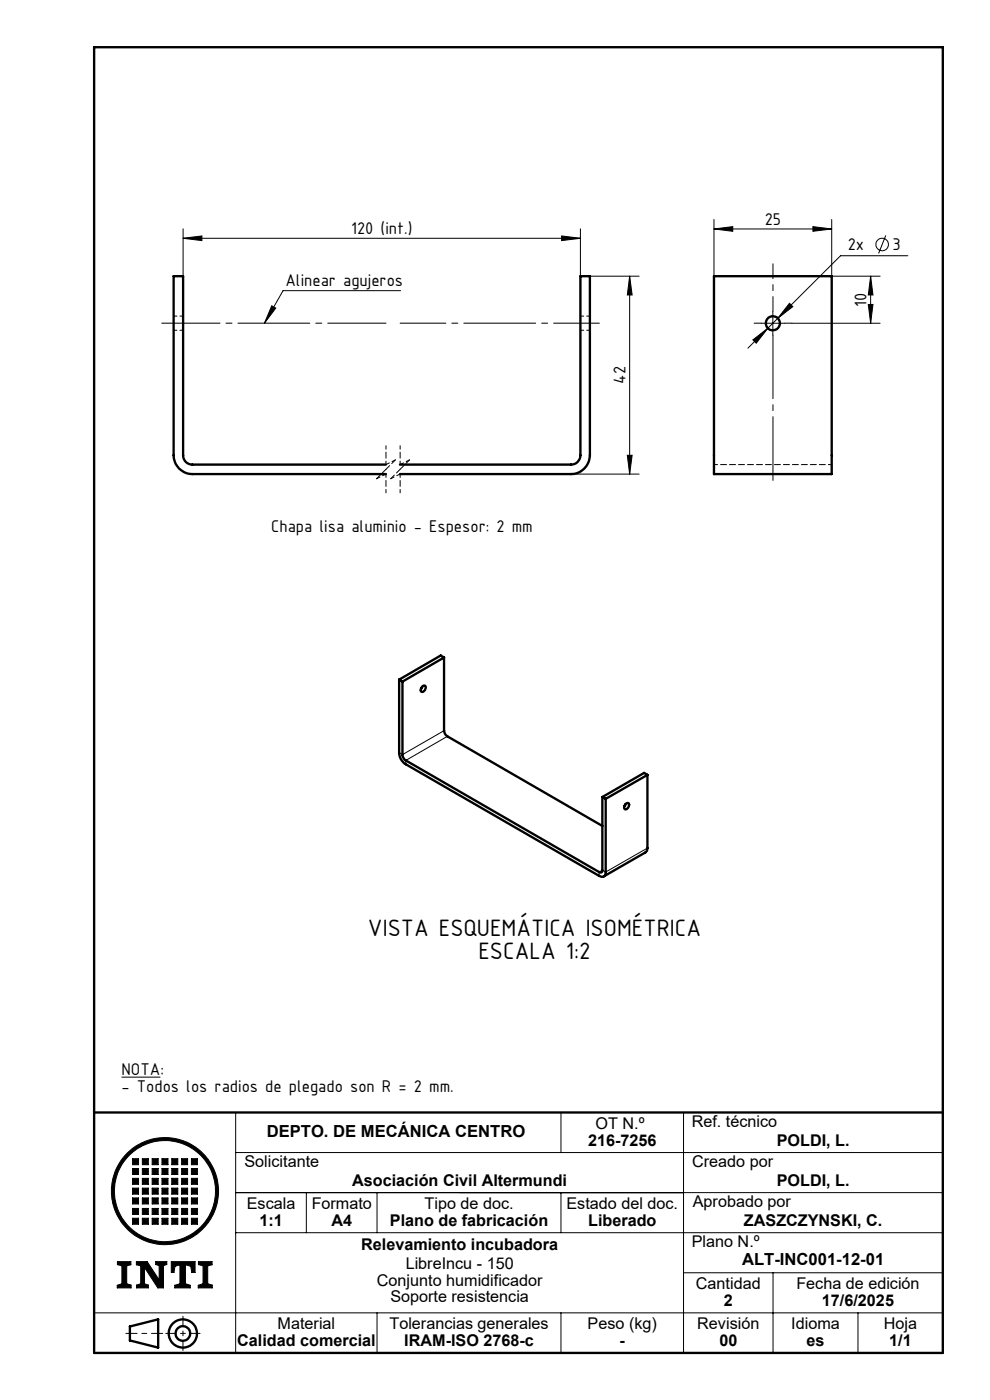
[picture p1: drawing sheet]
<svg xmlns="http://www.w3.org/2000/svg" width="210mm" height="297mm" viewBox="0 0 210 297" stroke-linecap="round" stroke-linejoin="round" font-family="sans-serif">
<g fill="none" stroke="#000" stroke-width=".21">
<path d="M38.8 50.5l4-.4v.9zM38.8 48.5v10.1M38.8 50.5h84.3M119.1 50.1l4 .4-4 .5zM123.1 48.5v10.1M125.1 58.6h10.5M133.6 58.6l.5 4h-1zM133.6 58.6v42M151.4 48.6l4-.5v1zM151.4 46.6v12M151.4 48.6h25M172.4 48.1l4 .5-4 .5z"/>
<path d="M176.4 46.6v12h10.3M184.7 58.6l.5 4h-1zM184.7 58.6v10M187.9 49.9l-1.5 3.9M192.6 54.3h-14.3l-19.7 19.6M57.6 64.9l.9 .5-2.4 3.2zM85 61.7h-25l-3.9 6.9M159.7 72.1l3.2-2.5-2.5 3.2zM161.4 68.6h5M163.9 66.1v5M167.5 64.3l.7 .7-3.2 2.5zM168 68.6h18.7"/>
<path d="M184.2 64.6h1l-.5 4zM133.1 96.6h1l-.5 4zM121.1 100.6h14.5M94.2 155l-8.8 5.1-.7-.4M94.9 156.2l-8.8 5.1v.8M137.3 179.9l-8.8 5.1-.7-.4-.7 .4v.8M20 236v51M25.8 228.5h8.2M50 236v51M119 236v8.5M149.2 236h-4.2v51M28.1 245.8h1.3v1.3h-1.3z"/>
<path d="M28.1 247.9h1.3v1.3h-1.3zM28.1 250h1.3v1.2h-1.3zM28.1 252.1h1.3v1.2h-1.3zM28.1 254.1h1.3v1.3h-1.3zM28.1 256.4h1.3v1.2h-1.3zM28.1 258.4h1.3v1.3h-1.3zM30.2 245.8h1.3v1.3h-1.3zM30.2 247.9h1.3v1.3h-1.3zM30.2 250h1.3v1.2h-1.3zM30.2 252.1h1.3v1.2h-1.3zM30.2 254.1h1.3v1.3h-1.3zM30.2 256.4h1.3v1.2h-1.3z"/>
<path d="M30.2 258.4h1.3v1.3h-1.3zM32.3 245.8h1.2v1.3h-1.2zM32.3 247.9h1.2v1.3h-1.2zM32.3 250h1.2v1.2h-1.2zM32.3 252.1h1.2v1.2h-1.2zM32.3 254.1h1.2v1.3h-1.2zM32.3 256.4h1.2v1.2h-1.2zM32.3 258.4h1.2v1.3h-1.2zM34.4 245.8h1.2v1.3h-1.2zM34.4 247.9h1.2v1.3h-1.2zM34.4 250h1.2v1.2h-1.2zM34.4 252.1h1.2v1.2h-1.2z"/>
<path d="M34.4 254.1h1.2v1.3h-1.2zM34.4 256.4h1.2v1.2h-1.2zM34.4 258.4h1.2v1.3h-1.2zM36.4 245.8h1.3v1.3h-1.3zM36.4 247.9h1.3v1.3h-1.3zM36.4 250h1.3v1.2h-1.3zM36.4 252.1h1.3v1.2h-1.3zM36.4 254.1h1.3v1.3h-1.3zM36.4 256.4h1.3v1.2h-1.3zM36.4 258.4h1.3v1.3h-1.3zM38.5 245.8h1.3v1.3h-1.3zM38.5 247.9h1.3v1.3h-1.3z"/>
<path d="M38.5 250h1.3v1.2h-1.3zM38.5 252.1h1.3v1.2h-1.3zM38.5 254.1h1.3v1.3h-1.3zM38.5 256.4h1.3v1.2h-1.3zM38.5 258.4h1.3v1.3h-1.3zM40.6 245.8h1.3v1.3h-1.3zM40.6 247.9h1.3v1.3h-1.3zM40.6 250h1.3v1.2h-1.3zM40.6 252.1h1.3v1.2h-1.3zM40.6 254.1h1.3v1.3h-1.3zM40.6 256.4h1.3v1.2h-1.3zM40.6 258.4h1.3v1.3h-1.3z"/>
<path d="M50 253h150M50 244.5h150M65 253v8.5M80 253v8.5M119 253v8.5M20 278.5h180M24.9 267.6h2.9v.7l-.9 .2v3.8l.9 .3v.6h-2.9v-.5l1-.4v-3.8l-1-.2zM28.9 267.6h2.3l2.6 3.9v-3l-.8-.3v-.6h2.4v.6l-.7 .3v4.7h-1.2l-2.8-4.3v3.4l.8 .3v.6h-2.5v-.6l.8-.3v-3.8l-.9-.2zM36.3 267.6h5.1v2.3h-.7l-.2-1.3-1.2-.3v4l1.1 .4v.5h-3.3v-.5l1.1-.4v-4l-1.1 .3-.2 1.3h-.6zM42.1 267.6h2.9v.7l-.9 .2v3.8l.9 .3v.6h-2.9v-.5l1-.4v-3.8l-1-.2zM50 261.5h150M80 278.5v8.5"/>
<path d="M119 278.5v8.5M145 270h55M164 270v17M182 278.5v8.5"/>
<circle cx="187.1" cy="51.9" r="1.33"/>
<circle cx="35" cy="252.7" r="11.4"/>
<circle cx="35" cy="252.7" r="10.7"/>
</g>
<g fill="none" stroke="#000" stroke-width=".5">
<path d="M20 10h180v277h-180zM151.4 58.6h25v42h-25zM81.8 98.6h-41a1.93 1.93 0 0 1-2-2v-38h-2v38a4 4 0 0 0 4 4h41M84.8 98.6h36.3a1.99 1.99 0 0 0 2-2v-38h2v38a4 4 0 0 1-4 4h-36.3M94.2 139.5v15.5a1.47 1.47 0 0 0 .7 1.2l32.9 19M94.2 139.5l-8.8 5.1M94.2 139.5l-.7-.4-8.8 5.1M84.7 144.2v15.5a2.97 2.97 0 0 0 1.4 2.4l41 23.7a.85 .85 0 0 0 1 .1 .85 .85 0 0 0 .4-.9v-15.5M84.7 144.2l.7 .4M85.4 144.6v15.5a1.6 1.6 0 0 0 .7 1.2l41 23.7a.42 .42 0 0 0 .5 .1 .42 .42 0 0 0 .2-.5v-15.5M89.6 145.7l-.3 .4M89.6 145.6a.43 .43 0 0 1 .7 0 .43 .43 0 0 1-.1 .6 .54 .54 0 0 1-.4 .5 .54 .54 0 0 1-.5-.1v-.3z"/>
<path d="M127.8 169.1l.7 .4M132.7 170.6a.43 .43 0 0 1 .6-.2 .43 .43 0 0 1 .1 .7 .59 .59 0 0 1-.3 .5 .59 .59 0 0 1-.7-.1v-.4zM132.7 170.6l-.3 .4M137.3 164.4v15.5l-.1 .6-9.1 5.4M137.3 164.4l-8.8 5.1M137.3 164.4l-.7-.4-8.8 5.1M20 236h180M27.6 281.4l5.9-1.5v6l-5.9-1.5z"/>
<circle cx="164" cy="68.6" r="1.5"/>
<circle cx="38.8" cy="282.9" r="3"/>
<circle cx="38.8" cy="282.9" r="1.55"/>
</g>
<path d="M26.7 282.9h7.8" fill="none" stroke="#000" stroke-width=".21" stroke-dasharray="6.1 1 1 1" stroke-dashoffset="3.7"/>
<path d="M38.8 279.2v7.3M35.2 282.9h7.2" fill="none" stroke="#000" stroke-width=".21" stroke-dasharray="6.1 1 1 1" stroke-dashoffset="4"/>
<g fill="#000">
<path d="M24.9 267.6v.7l1 .2v3.8l-1 .4v.5h2.9v-.6l-.9-.3v-3.8l.9-.2v-.7zM36.3 267.6v2.3h.6l.2-1.3 1.1-.3v4l-1.1 .4v.5h3.3v-.5l-1.1-.4v-4l1.2 .3 .2 1.3h.7v-2.3zM42.1 267.6v.7l1 .2v3.8l-1 .4v.5h2.9v-.6l-.9-.3v-3.8l.9-.2v-.7zM28.1 258.4v1.3h1.3v-1.3zM30.2 258.4v1.3h1.3v-1.3zM32.3 258.4v1.3h1.2v-1.3zM34.4 258.4v1.3h1.2v-1.3zM36.4 258.4v1.3h1.3v-1.3zM38.5 258.4v1.3h1.3v-1.3zM40.6 258.4v1.3h1.3v-1.3zM40.6 256.4v1.2h1.3v-1.2zM40.6 254.1v1.3h1.3v-1.3zM38.5 254.1v1.3h1.3v-1.3zM38.5 256.4v1.2h1.3v-1.2zM36.4 256.4v1.2h1.3v-1.2zM36.4 254.1v1.3h1.3v-1.3zM34.4 254.1v1.3h1.2v-1.3zM34.4 256.4v1.2h1.2v-1.2zM32.3 256.4v1.2h1.2v-1.2zM32.3 254.1v1.3h1.2v-1.3zM30.2 254.1v1.3h1.3v-1.3zM30.2 256.4v1.2h1.3v-1.2zM28.1 256.4v1.2h1.3v-1.2zM28.1 254.1v1.3h1.3v-1.3zM28.1 252.1v1.2h1.3v-1.2zM30.2 252.1v1.2h1.3v-1.2zM32.3 252.1v1.2h1.2v-1.2zM34.4 252.1v1.2h1.2v-1.2zM36.4 252.1v1.2h1.3v-1.2zM38.5 252.1v1.2h1.3v-1.2zM40.6 252.1v1.2h1.3v-1.2zM40.6 250v1.2h1.3v-1.2zM38.5 250v1.2h1.3v-1.2zM36.4 250v1.2h1.3v-1.2zM34.4 250v1.2h1.2v-1.2zM32.3 250v1.2h1.2v-1.2zM30.2 250v1.2h1.3v-1.2zM28.1 250v1.2h1.3v-1.2zM28.1 247.9v1.3h1.3v-1.3zM30.2 247.9v1.3h1.3v-1.3zM32.3 247.9v1.3h1.2v-1.3zM34.4 247.9v1.3h1.2v-1.3zM36.4 247.9v1.3h1.3v-1.3zM38.5 247.9v1.3h1.3v-1.3zM40.6 247.9v1.3h1.3v-1.3zM40.6 245.8v1.3h1.3v-1.3zM38.5 245.8v1.3h1.3v-1.3zM36.4 245.8v1.3h1.3v-1.3zM34.4 245.8v1.3h1.2v-1.3zM32.3 245.8v1.3h1.2v-1.3zM30.2 245.8v1.3h1.3v-1.3zM28.1 245.8v1.3h1.3v-1.3zM24.3 252.7a10.7 10.7 0 0 1 21.4 0 10.7 10.7 0 0 1-21.4 0zM23.6 252.7a11.4 11.4 0 0 0 22.8 0 11.4 11.4 0 0 0-22.8 0z" fill-rule="evenodd"/>
<path d="M28.9 267.6h2.3l2.6 3.9v-3l-.8-.3v-.6h2.4v.6l-.7 .3v4.7h-1.2l-2.8-4.3v3.4l.8 .3v.6h-2.5v-.6l.8-.3v-3.8l-.9-.2z" fill-rule="evenodd"/>
</g>
<path d="M34.3 68.6h47.6" fill="none" stroke="#000" stroke-width=".21" stroke-dasharray="15.2 1.3 1.3 1.3" stroke-dashoffset="2.9"/>
<path d="M84.9 68.6h42.2" fill="none" stroke="#000" stroke-width=".21" stroke-dasharray="15.2 1.3 1.3 1.3" stroke-dashoffset="5.5"/>
<path d="M164 66.1v-10.1" fill="none" stroke="#000" stroke-width=".21" stroke-dasharray="15.2 1.3 1.3 1.3" stroke-dashoffset="12.1"/>
<path d="M161.5 68.6h-1.5M166.5 68.6h1.5" fill="none" stroke="#000" stroke-width=".21" stroke-dasharray="15.2 1.3 1.3 1.3"/>
<path d="M164 71.1v30.8" fill="none" stroke="#000" stroke-width=".21" stroke-dasharray="15.2 1.3 1.3 1.3" stroke-dashoffset="1.7"/>
<path d="M81.9 94.6v4M81.9 98.6l2-1M84.9 94.6v4M84.9 98.6l2-1M176.5 98.6h-25M79.9 101.6l2-1M81.9 100.6v4M82.9 101.6l2-1M84.9 100.6v4" fill="none" stroke="#000" stroke-width=".21" stroke-dasharray="1.3 .6" stroke-dashoffset=".5"/>
<path d="M81.9 99.6l-2 2M83.9 97.6l-2 2M84.9 99.6l-2 2M86.9 97.6l-2 2" fill="none" stroke="#000" stroke-width=".21" stroke-dasharray="1.3 .6" stroke-dashoffset=".2"/>
<g fill="#000">
<path d="M57.6 64.9l.9 .5-2.4 3.2z"/>
<path d="M38.8 50.5l4-.4v.9zM119.1 50.1l4 .4-4 .5zM159.7 72.1l.7 .7 2.5-3.2zM167.5 64.3l-2.5 3.2 3.2-2.5z"/>
<path d="M133.6 58.6l.5 4h-1zM133.1 96.6h1l-.5 4z"/>
<path d="M172.4 48.1l4 .5-4 .5zM151.4 48.6l4-.5v1z"/>
<path d="M184.2 64.6h1l-.5 4zM184.7 58.6l.5 4h-1z"/>
</g>
<path d="M36.8 70.1h2M38.8 67.1h-2M123.1 70.1h2M125.1 67.1h-2" fill="none" stroke="#000" stroke-width=".21" stroke-dasharray="1.3 .6" stroke-dashoffset=".6"/>
<g font-size="5.4">
<text x="78" y="198.6">VISTA ESQUEMÁTICA ISOMÉTRICA</text>
<text x="101.5" y="203.5">ESCALA 1:2</text>
</g>
<g font-size="3.9">
<text x="162.2" y="47.7">25</text>
<text x="74.5" y="49.6">120 (int.)</text>
<text x="179.8" y="53.1">2x</text>
<text x="189.3" y="53.1">3</text>
<text x="60.5" y="60.7">Alinear agujeros</text>
<text x="183.8" y="65.1" transform="rotate(-90 183.8 65.1)">10</text>
<text x="132.7" y="81.4" transform="rotate(-90 132.7 81.4)">42</text>
<text x="57.5" y="112.9">Chapa lisa aluminio - Espesor: 2 mm</text>
<text x="25.8" y="231.6">- Todos los radios de plegado son R = 2 mm.</text>
<text x="25.8" y="228.1">NOTA:</text>
</g>
<g font-size="3.5">
<text x="56.6" y="241.2">DEPTO. DE MECÁNICA CENTRO</text>
<text x="157.4" y="268.5">ALT-INC001-12-01</text>
</g>
<g font-size="3.4">
<text x="126.3" y="239.5">OT N.º</text>
<text x="146.7" y="239.1">Ref. técnico</text>
<text x="124.8" y="243">216-7256</text>
<text x="164.8" y="243">POLDI, L.</text>
<text x="51.9" y="247.5">Solicitante</text>
<text x="74.7" y="251.6">Asociación Civil Altermundi</text>
<text x="146.8" y="247.5">Creado por</text>
<text x="164.8" y="251.6">POLDI, L.</text>
<text x="52.4" y="256.5">Escala</text>
<text x="66.1" y="256.5">Formato</text>
<text x="90" y="256.5">Tipo de doc.</text>
<text x="120.2" y="256.5">Estado del doc.</text>
<text x="147" y="256">Aprobado por</text>
<text x="55" y="260">1:1</text>
<text x="70.3" y="260">A4</text>
<text x="82.7" y="260">Plano de fabricación</text>
<text x="124.8" y="260">Liberado</text>
<text x="157.8" y="260">ZASZCZYNSKI, C.</text>
<text x="76.6" y="265.1">Relevamiento incubadora</text>
<text x="86.1" y="269.3">LibreIncu - 150</text>
<text x="146.7" y="264.5">Plano N.º</text>
<text x="79.9" y="272.8">Conjunto humidificador</text>
<text x="147.6" y="273.5">Cantidad</text>
<text x="168.9" y="273.5">Fecha de edición</text>
<text x="58.9" y="282">Material</text>
<text x="82.6" y="282">Tolerancias generales</text>
<text x="82.8" y="276.3">Soporte resistencia</text>
<text x="124.6" y="282">Peso (kg)</text>
<text x="147.9" y="282">Revisión</text>
<text x="153.5" y="277">2</text>
<text x="167.8" y="282">Idioma</text>
<text x="174.4" y="277">17/6/2025</text>
<text x="187.5" y="282">Hoja</text>
<text x="50.3" y="285.5">Calidad comercial</text>
<text x="85.8" y="285.5">IRAM-ISO 2768-c</text>
<text x="131.4" y="285.5">-</text>
<text x="152.6" y="285.5">00</text>
<text x="171.1" y="285.5">es</text>
<text x="188.6" y="285.5">1/1</text>
</g>
</svg>
